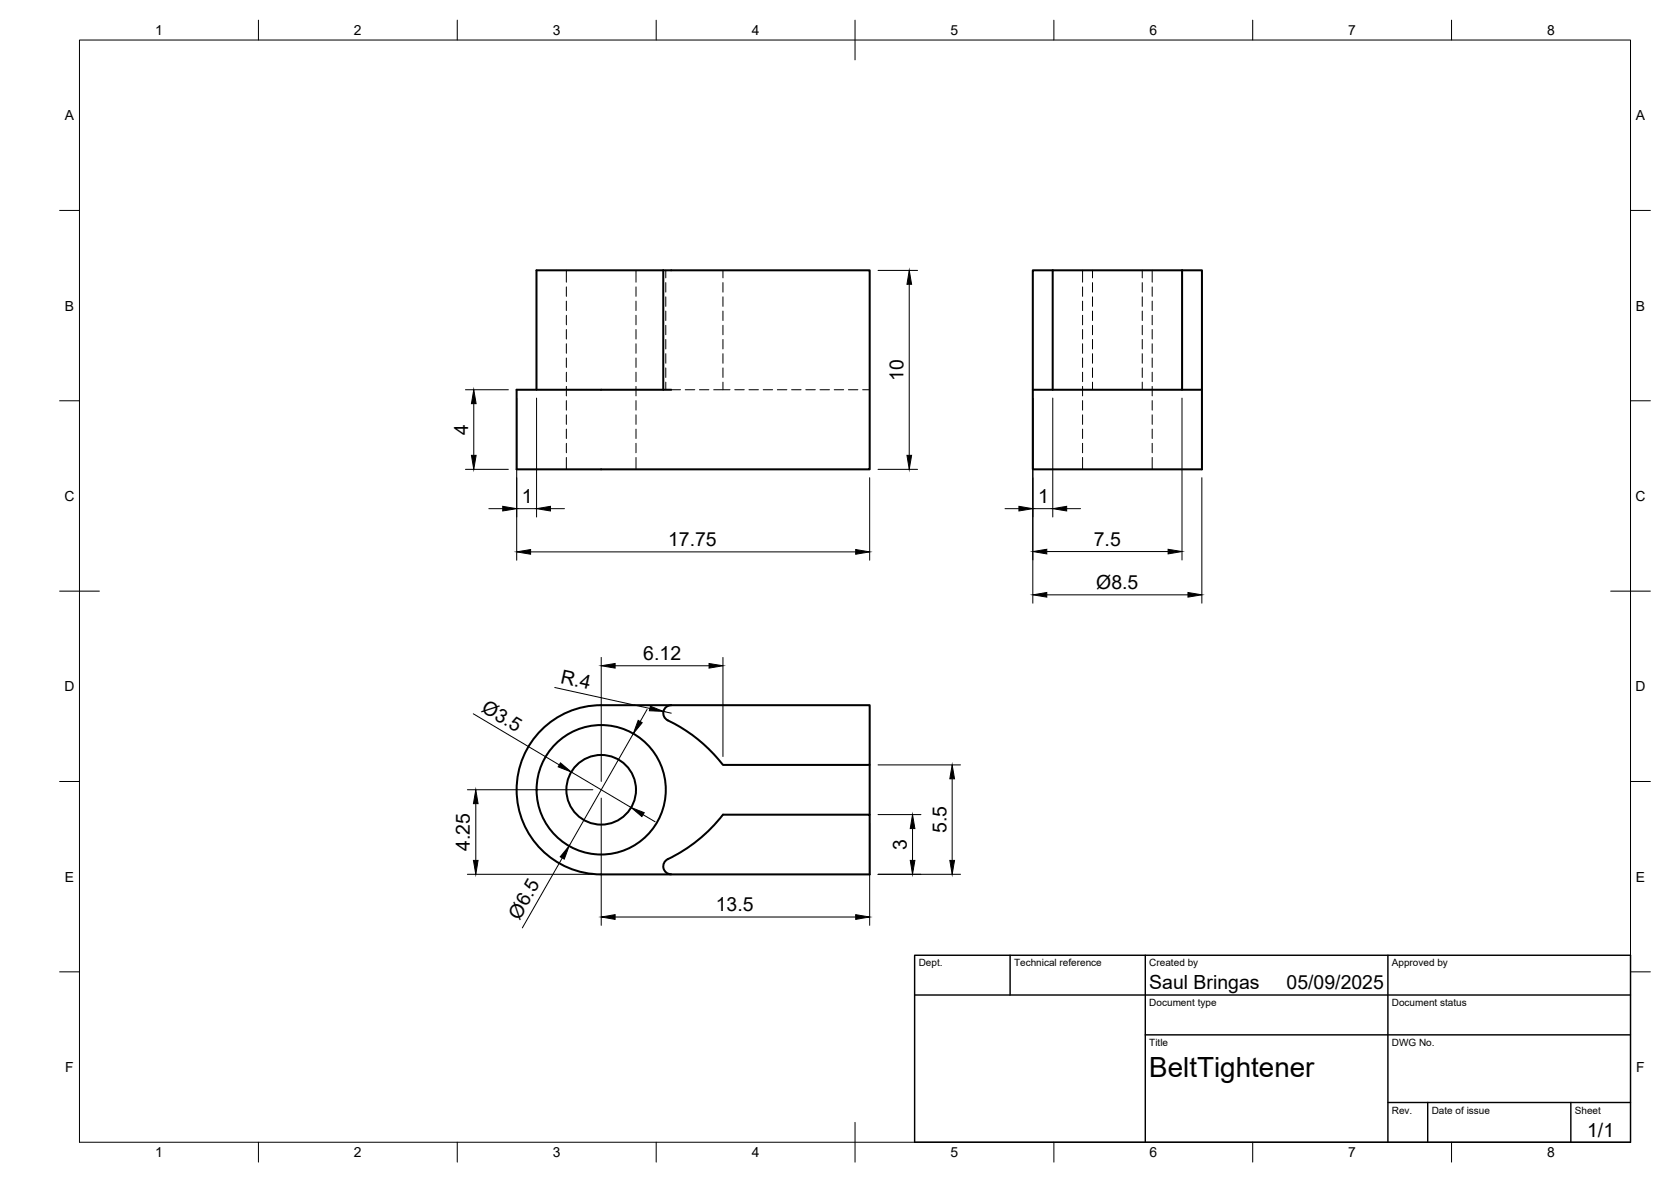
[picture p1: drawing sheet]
<svg xmlns="http://www.w3.org/2000/svg" width="420mm" height="297mm" viewBox="0 0 420 297" stroke-linecap="round" stroke-linejoin="round" font-family="sans-serif">
<!-- layer: Visible -->
<g fill="none" stroke="#000" stroke-width=".51">
<path d="M166.8 67.9h51.9v50h-88.8v-20h38.9M166.8 67.9h-31.9v30M166.8 67.9v30M264.7 67.9h-5v30M264.7 67.9h32.5M264.7 67.9v30M297.2 67.9h5v50h-42.5v-20h42.5M297.2 67.9v30M167.2 178a2 2 0 0 1 1.6-.8h49.9v15h-36.9a39.7 39.7 0 0 0-14.3-11.4 2 2 0 0 1-.3-2.8zM168.8 177.2h-17.6a21.3 21.3 0 0 0-21.3 21.3 21.3 21.3 0 0 0 21.3 21.2h67.5v-15h-36.9a39.8 39.8 0 0 1-14.3 11.5 2 2 0 0 0-.6 2.2 2 2 0 0 0 1.9 1.3M218.7 192.2v12.5"/>
<circle cx="151.2" cy="198.5" r="8.8"/>
<circle cx="151.2" cy="198.5" r="16.3"/>
</g>
<!-- layer: Hidden -->
<g fill="none" stroke="#000" stroke-width=".25">
<path d="M142.4 67.9v3M142.4 72.1v2.4M142.4 75.7v2.3M142.4 79.2v2.4M159.9 67.9v3M159.9 72.1v2.4M159.9 75.7v2.3M159.9 79.2v2.4M167.4 67.9v1.9M167.4 71v2.4M167.4 74.6v2.4M167.4 78.2v2.3"/>
<path d="M181.8 67.9v1.9M181.8 71v2.4M181.8 74.6v2.4M181.8 78.2v2.3M272.2 67.9v3M272.2 72.1v2.4M272.2 75.7v2.3M272.2 79.2v2.4M274.7 67.9v1.9M274.7 71v2.4M274.7 74.6v2.4M274.7 78.2v2.3"/>
<path d="M287.2 67.9v1.9M287.2 71v2.4M287.2 74.6v2.4M287.2 78.2v2.3M289.7 67.9v3M289.7 72.1v2.4M289.7 75.7v2.3M289.7 79.2v2.4M142.4 82.8v2.4M142.4 86.4v2.4M142.4 90v2.3M142.4 93.5v2.4"/>
<path d="M142.4 97.1v2.4M159.9 82.8v2.4M159.9 86.4v2.4M159.9 90v2.3M159.9 93.5v2.4M159.9 97.1v2.4M167.4 81.8v2.3M167.4 85.3v2.4M167.4 88.9v2.4M167.4 92.5v2.4M167.4 96v1.9M168.8 97.9h2.3"/>
<path d="M172.3 97.9h2.4M175.9 97.9h2.3M179.5 97.9h4.1M181.8 81.8v2.3M181.8 85.3v2.4M181.8 88.9v2.4M181.8 92.5v2.4M181.8 96v1.9M184.7 97.9h2.4M188.3 97.9h2.4M191.9 97.9h2.4M195.5 97.9h2.3"/>
<path d="M199 97.9h2.4M202.6 97.9h2.4M206.2 97.9h2.4M209.8 97.9h2.3M213.3 97.9h2.4M216.9 97.9h1.8M272.2 82.8v2.4M272.2 86.4v2.4M272.2 90v2.3M272.2 93.5v2.4M272.2 97.1v2.4M274.7 81.8v2.3"/>
<path d="M274.7 85.3v2.4M274.7 88.9v2.4M274.7 92.5v2.4M274.7 96v1.9M287.2 81.8v2.3M287.2 85.3v2.4M287.2 88.9v2.4M287.2 92.5v2.4M287.2 96v1.9M289.7 82.8v2.4M289.7 86.4v2.4M289.7 90v2.3"/>
<path d="M289.7 93.5v2.4M289.7 97.1v2.4M142.4 100.7v2.4M142.4 104.3v2.3M142.4 107.8v2.4M142.4 111.4v2.4M142.4 115v2.9M159.9 100.7v2.4M159.9 104.3v2.3M159.9 107.8v2.4M159.9 111.4v2.4M159.9 115v2.9"/>
<path d="M272.2 100.7v2.4M272.2 104.3v2.3M272.2 107.8v2.4M272.2 111.4v2.4M272.2 115v2.9M289.7 100.7v2.4M289.7 104.3v2.3M289.7 107.8v2.4M289.7 111.4v2.4M289.7 115v2.9"/>
</g>
<!-- layer: BORDER -->
<g fill="none" stroke="#000" stroke-width=".25">
<path d="M20 10.1h390v276.9h-390zM65 5.1v5M115 5.1v5M165 5.1v5M215 5.1v10M265 5.1v5M315 5.1v5M365 5.1v5M15 52.9h5M410 52.9h5M15 100.7h5M410 100.7h5"/>
<path d="M15 148.6h10M405 148.6h10M15 196.4h5M410 196.4h5M15 244.2h5M410 244.2h5M65 287v5M115 287v5M165 287v5M215 282.1v9.9M265 287v5M315 287v5"/>
<path d="M365 287v5"/>
</g>
<!-- layer: TITLEBLOCK -->
<path d="M230 240.1h180v46.9h-180zM230 250h180M254 240.1v9.9M288 240.1v46.9M349 240.1v46.9M288 260.1h122M349 277.1h61M359 277.1v9.9M395 277.1v9.9" fill="none" stroke="#000" stroke-width=".36"/>
<!-- layer: FD_Dimensions -->
<g fill="none" stroke="#000" stroke-width=".25">
<path d="M220.8 68h9.9M228.6 71.4v43M117 97.9h10.8M117 117.9h10.8M119.1 101.4v13M129.9 100v40.8M134.9 100v29.9M220.8 117.9h9.9M259.7 100v51.6M264.7 100v29.9M297.2 100v40.7M122.9 127.8h3.5"/>
<path d="M129.9 127.8h5M133.4 138.7h81.8M138.4 127.8h3.5M218.7 120v20.8M252.7 127.8h3.5M259.7 127.8h5M263.2 138.6h30.5M268.2 127.8h3.5M302.2 120v31.6M263.2 149.5h35.5M119 179.4l21.6 12.8M139.5 172.8l23.9 5.2"/>
<path d="M151.2 165.2v31.2M154.7 167.3h23.6M162.7 178.3l-1.7 3M166.8 178.8l2 .4M181.8 165.2v24.9M117.5 198.5h31.6M143.6 194l15.1 8.9M159.2 184.4l-16.1 28.2M220.8 192.2h20.7M239.4 195.7v20.5M117.5 219.7h31.6M119.6 202v14.2"/>
<path d="M141.4 215.6l-10.1 17.6M151.2 200.6v31.9M161.7 204.7l3 1.8M218.7 206.8v25.7M220.8 219.7h20.7M220.8 204.7h10.8M229.4 208.2v8M154.7 230.4h60.5"/>
</g>
<g fill="#000" stroke="#000" stroke-width=".25">
<path d="M228.6 68l.6 3.4h-1.2zM118.5 114.4h1.2l-.6 3.5zM119.1 97.9l.6 3.5h-1.2zM228 114.4h1.2l-.6 3.5zM126.4 127.2l3.5 .6-3.5 .6zM129.9 138.7l3.5-.6v1.2zM134.9 127.8l3.5-.6v1.2zM215.2 138.1l3.5 .6-3.5 .6zM256.2 127.2l3.5 .6-3.5 .6zM259.7 138.6l3.5-.6v1.2zM264.7 127.8l3.5-.6v1.2zM293.7 138l3.5 .6-3.5 .6z"/>
<path d="M259.7 149.5l3.5-.6v1.2zM298.7 148.9l3.5 .6-3.5 .6zM151.2 167.3l3.5-.6v1.2zM163.5 177.5l3.3 1.3-3.5-.2zM178.3 166.7l3.5 .6-3.5 .6zM140.9 191.7l2.7 2.3-3.3-1.3zM160.5 181l1 .6-2.3 2.8zM239.4 192.2l.6 3.5h-1.2zM119 216.2h1.2l-.6 3.5zM119.6 198.5l.6 3.5h-1.2zM143.1 212.6l-1.2 3.3-1-.6zM158.7 202.9l3.3 1.3-.6 1z"/>
<path d="M228.9 216.2h1.1l-.6 3.5zM229.4 204.7l.6 3.5h-1.1zM238.8 216.2h1.2l-.6 3.5zM151.2 230.4l3.5-.5v1.1zM215.2 229.9l3.5 .5-3.5 .6z"/>
</g>
<text font-size="7" x="289" y="270.6">BeltTightener</text>
<g font-size="4.9">
<text x="227.2" y="95.8" transform="rotate(-90 227.2 95.8)">10</text>
<text x="117.7" y="109.2" transform="rotate(-90 117.7 109.2)">4</text>
<text x="131.2" y="126.4">1</text>
<text x="261" y="126.4">1</text>
<text x="168" y="137.2">17.75</text>
<text x="275" y="137.1">7.5</text>
<text x="275.7" y="147.9">Ø8.5</text>
<text x="161.8" y="165.8">6.12</text>
<text x="140.8" y="171.6" transform="rotate(12 140.8 171.6)">R.4</text>
<text x="120.8" y="178.7" transform="rotate(31 120.8 178.7)">Ø3.5</text>
<text x="238" y="209.4" transform="rotate(-90 238 209.4)">5.5</text>
<text x="118.2" y="213.8" transform="rotate(-90 118.2 213.8)">4.25</text>
<text x="228" y="213.6" transform="rotate(-90 228 213.6)">3</text>
<text x="130.6" y="231.4" transform="rotate(-60 130.6 231.4)">Ø6.5</text>
<text x="180" y="229">13.5</text>
<text x="289" y="248.5">Saul Bringas</text>
<text x="323.5" y="248.5">05/09/2025</text>
<text x="399.1" y="285.7">1/1</text>
</g>
<g font-size="3.5">
<text x="39" y="8.8">1</text>
<text x="89" y="8.8">2</text>
<text x="139" y="8.8">3</text>
<text x="189" y="8.8">4</text>
<text x="239" y="8.8">5</text>
<text x="289" y="8.8">6</text>
<text x="339" y="8.8">7</text>
<text x="389" y="8.8">8</text>
<text x="16.3" y="30.2">A</text>
<text x="411.3" y="30.2">A</text>
<text x="16.3" y="78">B</text>
<text x="411.3" y="78">B</text>
<text x="16.2" y="125.9">C</text>
<text x="411.2" y="125.9">C</text>
<text x="16.2" y="173.7">D</text>
<text x="411.2" y="173.7">D</text>
<text x="16.3" y="221.6">E</text>
<text x="411.3" y="221.6">E</text>
<text x="16.4" y="269.4">F</text>
<text x="411.4" y="269.4">F</text>
<text x="39" y="290.8">1</text>
<text x="89" y="290.8">2</text>
<text x="139" y="290.8">3</text>
<text x="189" y="290.8">4</text>
<text x="239" y="290.8">5</text>
<text x="289" y="290.8">6</text>
<text x="339" y="290.8">7</text>
<text x="389" y="290.8">8</text>
</g>
<g font-size="2.5">
<text x="231" y="242.9">Dept.</text>
<text x="255" y="242.9">Technical reference</text>
<text x="289" y="242.9">Created by</text>
<text x="350" y="242.9">Approved by</text>
<text x="289" y="252.8">Document type</text>
<text x="350" y="252.8">Document status</text>
<text x="289" y="262.9">Title</text>
<text x="350" y="262.9">DWG No.</text>
<text x="350" y="279.9">Rev.</text>
<text x="360" y="279.9">Date of issue</text>
<text x="396" y="279.9">Sheet</text>
</g>
</svg>
